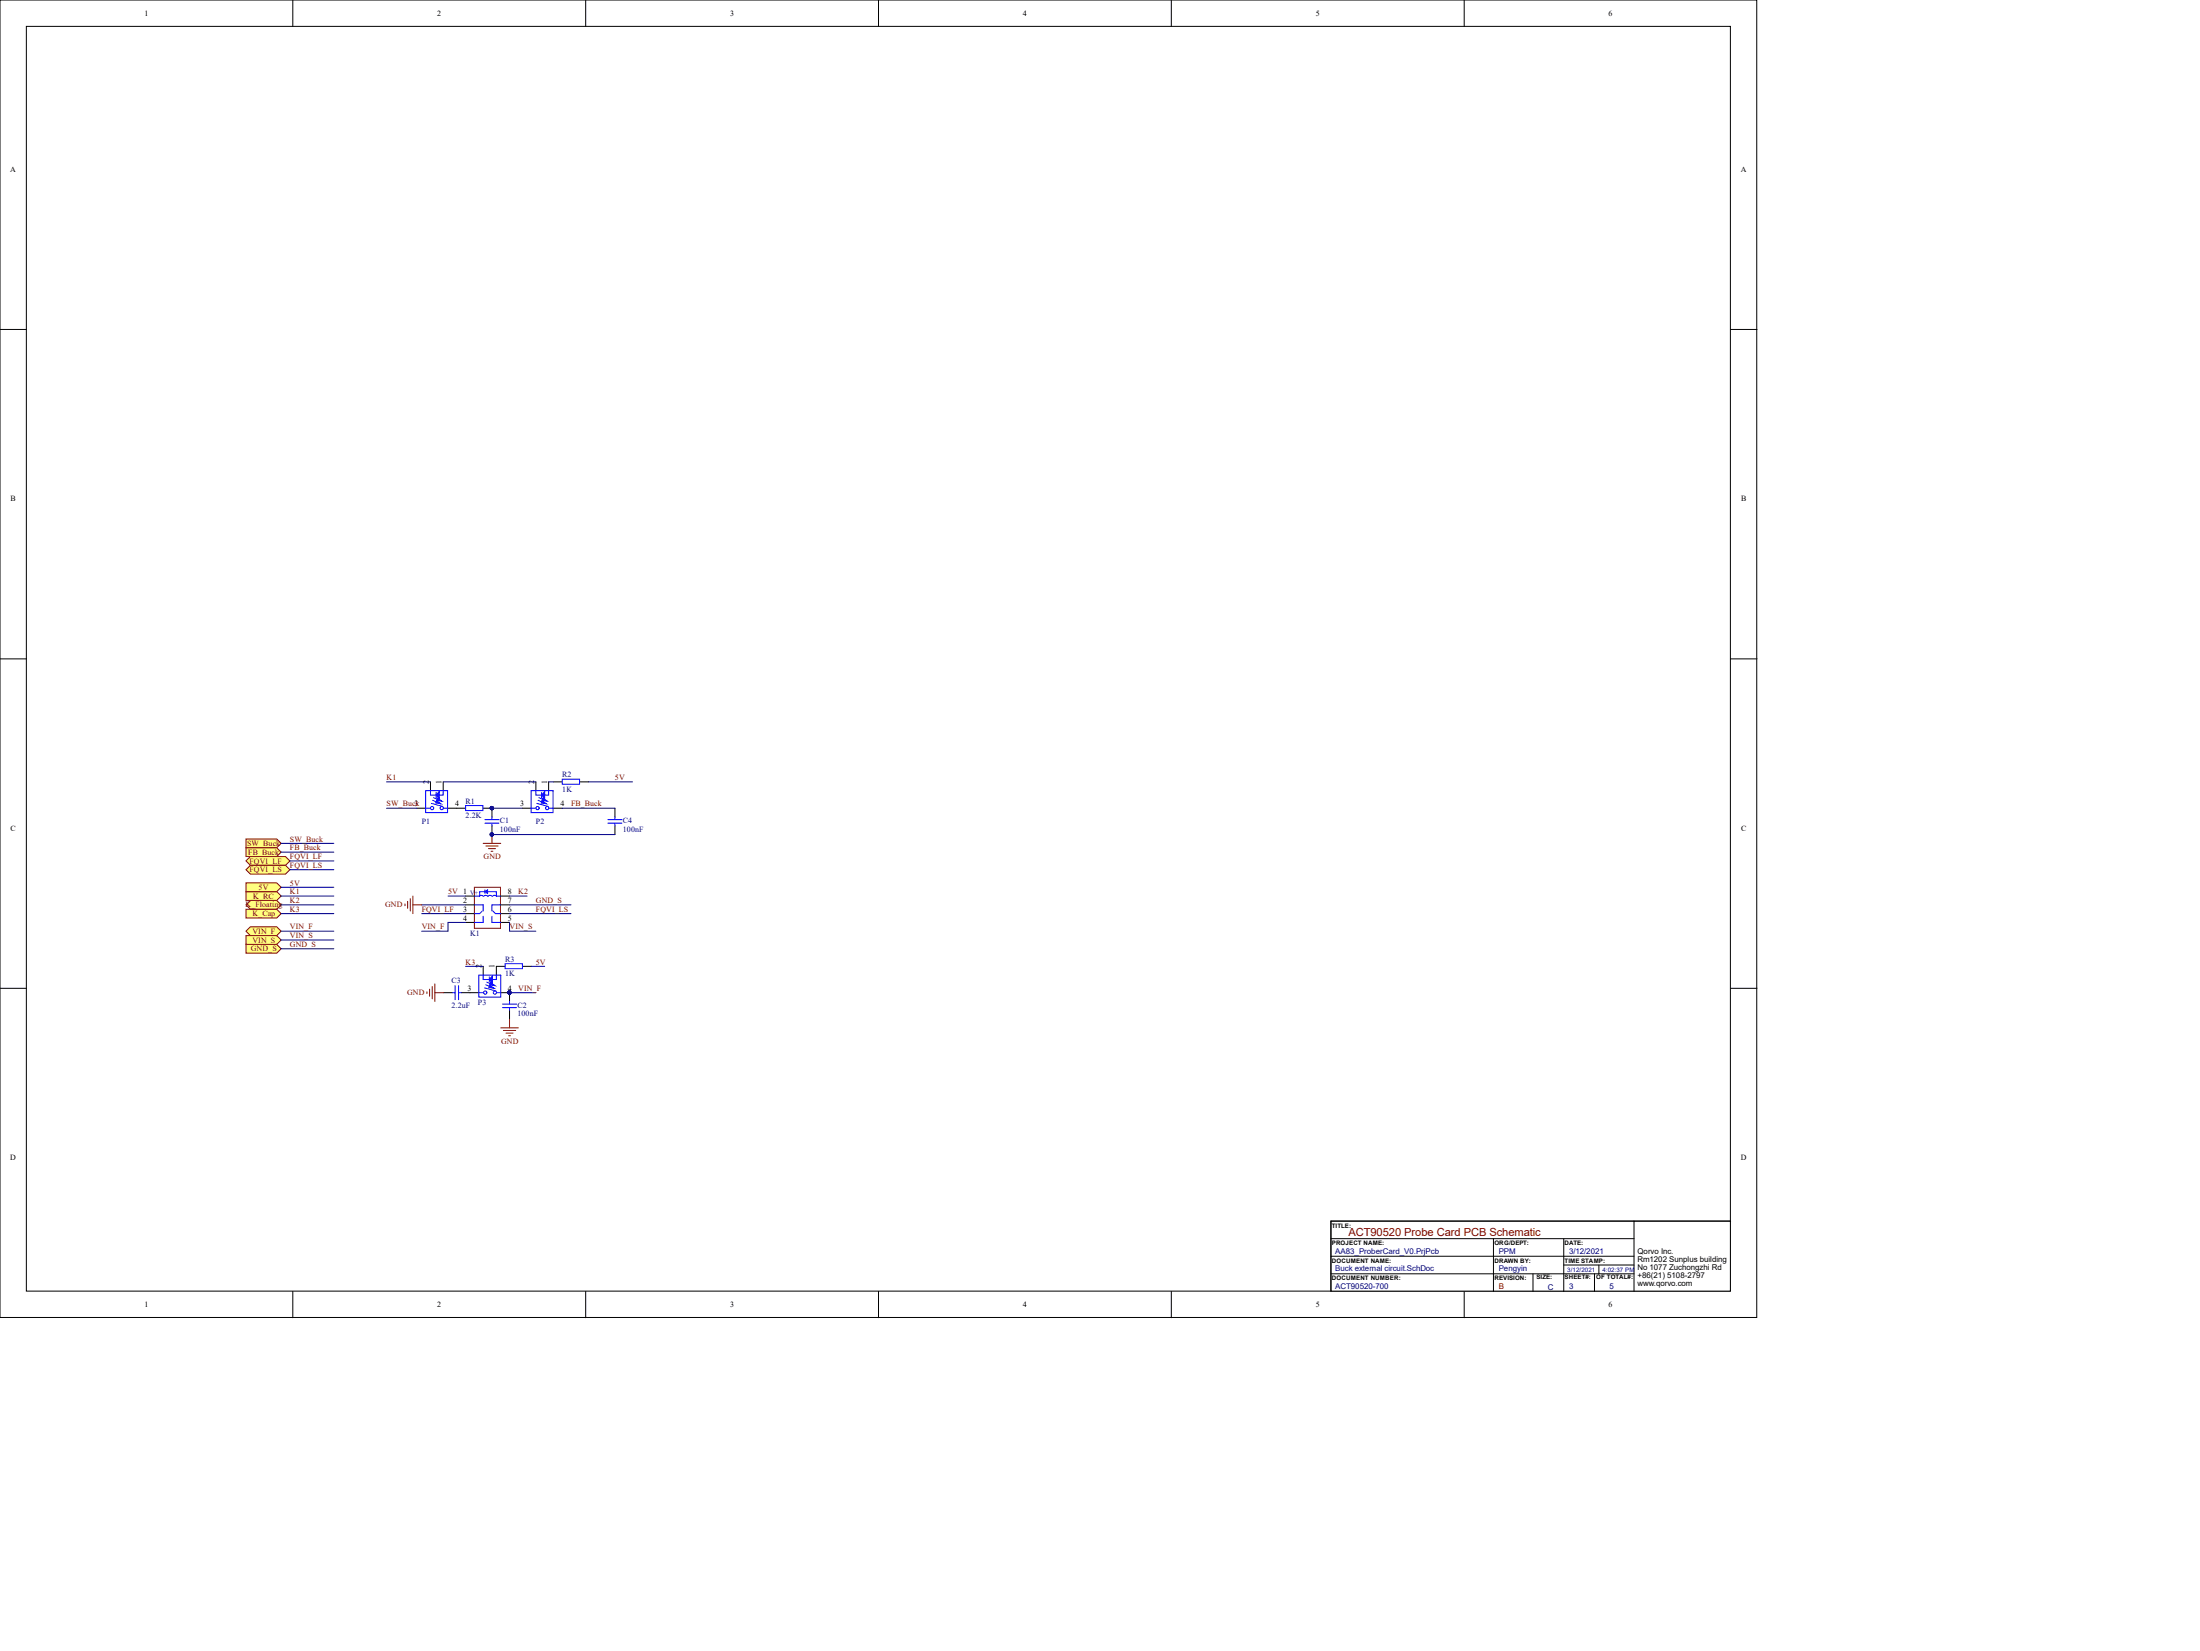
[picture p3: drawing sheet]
<svg xmlns="http://www.w3.org/2000/svg" width="635mm" height="476mm" viewBox="0 0 635 476" stroke-linecap="round" stroke-linejoin="round" font-family="sans-serif">
<g fill="#fff" stroke="#000" stroke-width=".29">
<path d="M0 0h506.8v380h-506.8z"/>
<path d="M7.6 7.6h491.6v364.8h-491.6z"/>
</g>
<g fill="none" stroke="#000" stroke-width=".29">
<path d="M84.5 0v7.6M169 0v7.6M253.4 0v7.6M337.9 0v7.6M422.4 0v7.6M0 95h7.6M499.3 95h7.6M0 190.1h7.6M499.3 190.1h7.6M0 285.1h7.6M499.3 285.1h7.6M84.5 372.5v7.6"/>
<path d="M169 372.5v7.6M253.4 372.5v7.6M337.9 372.5v7.6M422.4 372.5v7.6"/>
</g>
<path d="M383.9 352.2h115.3v20.2h-115.3z" fill="#fff" stroke="#000" stroke-width=".29"/>
<g fill="none" stroke="#000" stroke-width=".29">
<path d="M120.3 233.1h2.5M124.2 225.5v2.6M127.9 225.5v2.6M129.2 233.1h5.1M139.4 233.1h2.5v2.6M141.9 238.2v2.5M150.7 233.1h2.5M154.6 225.5v2.6M158.3 225.5v2.6M159.7 233.1h2.5M159.7 225.5h2.5M167.3 225.5h2.5"/>
<path d="M383.9 357.3h87.5M430.8 357.3v15.2M451.1 357.3v15.2M471.4 352.2h-87.5v20.3M499.3 352.2h-27.9v20.3M383.9 362.4h87.5M383.9 367.4h87.5M442.2 367.4v5.1M451.1 364.9h20.3M460 367.4v5.1M461.2 364.9v2.5"/>
</g>
<path d="M139.4 243.3h5.1M140.1 244h3.6M140.9 244.8h2M141.7 245.6h.5M141.9 240.7v2.6" fill="none" stroke="#800000" stroke-width=".29"/>
<g fill="#000080" stroke="#000080" stroke-width=".29">
<circle cx="141.9" cy="240.7" r=".47"/>
<circle cx="141.9" cy="233.1" r=".47"/>
</g>
<g fill="none" stroke="#00f" stroke-width=".29">
<path d="M122.8 228.1h6.3v6.3h-6.3zM122.9 233.1h1.2M124.4 231.7l3.3 .9M124.8 230.9l1.8 .7M125.1 230.1l1.7 .8M125.8 228.6v1.5M127.9 228.1v1.2h-3.7v-1.1M128.1 233.1h1M134.3 232.4h5v1.4h-5zM139.9 236.4h4M139.9 237.4h4M141.9 235.7v.7"/>
<path d="M141.9 237.4v.8M153.2 228.1h6.3v6.3h-6.3zM153.3 233.1h1.2M154.8 231.7l3.3 .9M155.2 230.9l1.8 .7M155.5 230.1l1.8 .8M156.2 228.6v1.5M158.3 228.1v1.2h-3.7v-1.1M158.5 233.1h1M162.2 224.8h5v1.4h-5z"/>
<circle cx="124.6" cy="233.1" r=".47"/>
<circle cx="127.4" cy="233.1" r=".47"/>
<circle cx="155.1" cy="233.1" r=".47"/>
<circle cx="157.8" cy="233.1" r=".47"/>
</g>
<g fill="#00f" stroke="#00f" stroke-width=".29">
<path d="M126.7 228.3v2.1l-.9-1.1z"/>
<path d="M126.2 230.2l1.3 .9-1.5-.2z"/>
<path d="M126 231l1.2 .9-1.5-.3z"/>
<path d="M157.1 228.3v2.1l-.9-1.1z"/>
<path d="M156.6 230.2l1.3 .9-1.5-.2z"/>
<path d="M156.4 231l1.2 .9-1.5-.3z"/>
</g>
<path d="M141.9 233.1h8.8M158.3 225.5h1.4" fill="none" stroke="#000080" stroke-width=".29"/>
<g fill="#ffff80" stroke="#800000" stroke-width=".29">
<path d="M71 257.2h8.8l1.3 1.3-1.3 1.2h-8.8z" fill-rule="evenodd"/>
<path d="M71 242h8.8l1.3 1.3-1.3 1.2h-8.8z" fill-rule="evenodd"/>
<path d="M71 244.5h8.8l1.3 1.3-1.3 1.3h-8.8z" fill-rule="evenodd"/>
</g>
<path d="M111.5 233.1h8.8M111.5 225.5h12.7M127.9 225.5h26.7" fill="none" stroke="#000080" stroke-width=".29"/>
<g fill="#ffff80" stroke="#800000" stroke-width=".29">
<path d="M71 248.3l1.2-1.2h10.2l1.2 1.2-1.2 1.3h-10.2z" fill-rule="evenodd"/>
<path d="M71 250.9l1.2-1.3h10.2l1.2 1.3-1.2 1.2h-10.2z" fill-rule="evenodd"/>
<path d="M71 261l1.2-1.3h7.6l1.3 1.3-1.3 1.3h-7.6z" fill-rule="evenodd"/>
</g>
<path d="M169.8 225.5h12.7" fill="none" stroke="#000080" stroke-width=".29"/>
<path d="M136.9 255.9h7.5v11.9h-7.5z" fill="#fff" stroke="#800000" stroke-width=".29"/>
<g fill="none" stroke="#000" stroke-width=".29">
<path d="M134.3 258.5h2.6M144.5 258.5h2.5M134.3 261h2.6M134.3 263.5h2.6M134.3 266.1h2.6M139.4 278.8v2.5M144.5 261h2.5M144.5 263.5h2.5M144.5 266.1h2.5M145.7 278.8h-2.5v2.5M150.8 278.8h2.5M128 286.4h2.5"/>
<path d="M133 286.4h5.1M144.5 286.4h2.5v2.5M147 291.4v2.6"/>
</g>
<g fill="none" stroke="#00f" stroke-width=".29">
<path d="M139.4 258.6l-.4-.3-.7 .3M139.9 256.7v1M139.9 257.2h-1.5v1.3h-1.5M140.7 257.2h2.5v1.3h1.3M140.7 258.6l-.5-.3-.7 .3M141.9 258.6l-.4-.3-.7 .3M143.2 258.6l-.4-.3-.7 .3M136.9 261h2.5v1.8M139.1 262.8l-.7 .7h-1.5M139.4 264.3v1.8h-2.5M141.9 264.3v1.8h2.6M142.2 262.8l.7 .7h1.6"/>
<path d="M144.5 261h-2.6v1.8M145.7 278h5v1.4h-5zM130.5 286.4h.8M131.3 284.3v4.1M132.3 286.4h.7M132.3 284.3v4.1M138.1 281.3h6.4v6.3h-6.4zM138.2 286.4h1.2M139.8 285l3.3 .8M140.1 284.1l1.8 .7M140.4 283.3l1.8 .8M141.2 281.8v1.5"/>
<path d="M143.2 281.3v1.3h-3.8v-1.2M143.4 286.4h1.1M145 289.7h4M145 290.7h4M147 288.9v.8M147 290.7v.7"/>
<circle cx="140" cy="286.3" r=".47"/>
<circle cx="142.8" cy="286.3" r=".47"/>
</g>
<g fill="#00f" stroke="#00f" stroke-width=".29">
<path d="M139.9 257.2l.8-.5v1z"/>
<path d="M142 281.5v2.1l-.8-1z"/>
<path d="M141.5 283.4l1.3 .9-1.5-.2z"/>
<path d="M141.3 284.2l1.3 .9-1.6-.3z"/>
</g>
<path d="M121.6 261h12.7M134.3 266.1h-5.1v2.5h-7.6M147 266.1v2.5h7.6M147 261h17.7M153.3 278.8h3.8M147 286.4h7.6" fill="none" stroke="#000080" stroke-width=".29"/>
<g fill="none" stroke="#800000" stroke-width=".29">
<path d="M118.4 259.2v3.6M119.1 258.5v5M116.8 260.8v.5M117.6 260v2M119.1 261h2.5M123.2 286.1v.5M123.9 285.3v2.1M124.7 284.6v3.5M125.4 283.8v5.1M125.4 286.4h2.6M144.5 296.5h5M145.2 297.3h3.6"/>
<path d="M146 298h2M146.7 298.8h.5M147 294v2.5"/>
</g>
<circle cx="146.9" cy="286.3" r=".47" fill="#000080" stroke="#000080" stroke-width=".29"/>
<path d="M71 262.3h8.8l1.3 1.2-1.3 1.3h-8.8z" fill-rule="evenodd" fill="#ffff80" stroke="#800000" stroke-width=".29"/>
<path d="M81.1 243.3h15.2M81.1 245.8h15.2M81.1 258.5h15.2M83.6 248.3h12.7M83.6 250.9h12.7M81.1 263.5h15.2M81.1 261h15.2M121.6 263.5h12.7M134.3 278.8h5.1M147 263.5h17.7" fill="none" stroke="#000080" stroke-width=".29"/>
<g fill="#ffff80" stroke="#800000" stroke-width=".29">
<path d="M71 268.6l1.2-1.2h7.6l1.3 1.2-1.3 1.3h-7.6z" fill-rule="evenodd"/>
<path d="M71 269.9h8.8l1.3 1.3-1.3 1.2h-8.8z" fill-rule="evenodd"/>
</g>
<path d="M81.1 268.6h15.2M81.1 271.2h15.2" fill="none" stroke="#000080" stroke-width=".29"/>
<path d="M71 272.4h8.8l1.3 1.3-1.3 1.3h-8.8z" fill-rule="evenodd" fill="#ffff80" stroke="#800000" stroke-width=".29"/>
<path d="M129.2 258.5h5.1M147 258.5h5.1M81.1 273.7h15.2" fill="none" stroke="#000080" stroke-width=".29"/>
<path d="M71 254.7h8.8l1.3 1.2-1.3 1.3h-8.8z" fill-rule="evenodd" fill="#ffff80" stroke="#800000" stroke-width=".29"/>
<path d="M162.2 233.1h15.2M81.1 255.9h15.2M141.9 240.7h35.5" fill="none" stroke="#000080" stroke-width=".29"/>
<path d="M177.4 233.1v2.6M177.4 238.2v2.5" fill="none" stroke="#000" stroke-width=".29"/>
<path d="M175.4 236.4h4M175.4 237.4h4M177.4 235.7v.7M177.4 237.4v.8" fill="none" stroke="#00f" stroke-width=".29"/>
<circle cx="141.9" cy="240.7" r=".47" fill="#000080" stroke="#000080" stroke-width=".29"/>
<text font-size="3.2" fill="#800000" x="389" y="356.6">ACT90520 Probe Card PCB Schematic</text>
<g font-size="2.3">
<text x="41.6" y="4.6">1</text>
<text x="126.1" y="4.6">2</text>
<text x="210.6" y="4.6">3</text>
<text x="295.1" y="4.6">4</text>
<text x="379.6" y="4.6">5</text>
<text x="464" y="4.6">6</text>
<text x="3" y="49.6">A</text>
<text x="502.2" y="49.6">A</text>
<text x="3" y="144.6">B</text>
<text x="502.3" y="144.6">B</text>
<text x="123.7" y="226" transform="rotate(-90 123.7 226)">2</text>
<text x="127.4" y="226" transform="rotate(-90 127.4 226)">1</text>
<text x="154.1" y="226" transform="rotate(-90 154.1 226)">2</text>
<text x="157.8" y="226" transform="rotate(-90 157.8 226)">1</text>
<text x="119.6" y="232.6">3</text>
<text x="131.3" y="232.6">4</text>
<text x="150" y="232.6">3</text>
<text x="161.7" y="232.6">4</text>
<text x="3" y="239.6">C</text>
<text x="502.3" y="239.6">C</text>
<text x="146.5" y="258">8</text>
<text x="133.6" y="260.5">2</text>
<text x="133.6" y="263">3</text>
<text x="146.5" y="260.5">7</text>
<text x="146.5" y="263">6</text>
<text x="133.6" y="265.6">4</text>
<text x="146.5" y="265.6">5</text>
<text x="138.9" y="279.3" transform="rotate(-90 138.9 279.3)">2</text>
<text x="142.7" y="279.3" transform="rotate(-90 142.7 279.3)">1</text>
<text x="134.9" y="285.8">3</text>
<text x="146.5" y="285.8">4</text>
<text x="3" y="334.7">D</text>
<text x="502.2" y="334.7">D</text>
<text x="472.4" y="361.9">Qorvo Inc.</text>
<text x="472.4" y="364.2">Rm1202 Sunplus building</text>
<text x="472.4" y="368.7">+86(21) 5108-2797</text>
<text x="472.4" y="366.4">No 1077 Zuchongzhi Rd</text>
<text x="472.4" y="371">www.qorvo.com</text>
<text x="41.6" y="377.1">1</text>
<text x="126.1" y="377.1">2</text>
<text x="210.6" y="377.1">3</text>
<text x="295.1" y="377.1">4</text>
<text x="379.6" y="377.1">5</text>
<text x="464" y="377.1">6</text>
</g>
<g font-size="2.3" fill="#800000">
<text x="111.5" y="225">K1</text>
<text x="177.4" y="225">5V</text>
<text x="111.5" y="232.6">SW_Buck</text>
<text x="164.7" y="232.6">FB_Buck</text>
<text x="71.3" y="244">SW_Buck</text>
<text x="83.6" y="242.8">SW_Buck</text>
<text x="83.6" y="245.3">FB_Buck</text>
<text x="71.6" y="246.6">FB_Buck</text>
<text x="72" y="249.1">FQVI_LF</text>
<text x="72" y="251.6">FQVI_LS</text>
<text x="83.6" y="250.4">FQVI_LS</text>
<text x="83.6" y="247.8">FQVI_LF</text>
<text x="139.5" y="247.8">GND</text>
<text x="74.6" y="256.7">5V</text>
<text x="83.6" y="258">K1</text>
<text x="83.6" y="255.4">5V</text>
<text x="129.2" y="258">5V 1</text>
<text x="149.5" y="258">K2</text>
<text x="70.8" y="261.8">K_Floating</text>
<text x="73.1" y="259.2">K_RC</text>
<text x="83.6" y="263">K3</text>
<text x="83.6" y="260.5">K2</text>
<text x="111.1" y="261.8">GND</text>
<text x="121.6" y="263">FQVI_LF</text>
<text x="154.6" y="260.5">GND_S</text>
<text x="154.6" y="263">FQVI_LS</text>
<text x="72.8" y="264.3">K_Cap</text>
<text x="72.8" y="269.4">VIN_F</text>
<text x="83.6" y="268.1">VIN_F</text>
<text x="121.6" y="268.1">VIN_F</text>
<text x="147" y="268.1">VIN_S</text>
<text x="72.3" y="274.4">GND_S</text>
<text x="72.8" y="271.9">VIN_S</text>
<text x="83.6" y="270.6">VIN_S</text>
<text x="83.6" y="273.2">GND_S</text>
<text x="134.3" y="278.2">K3</text>
<text x="154.6" y="278.2">5V</text>
<text x="117.4" y="287.1">GND</text>
<text x="149.5" y="285.8">VIN_F</text>
<text x="144.5" y="301.1">GND</text>
<text x="432.3" y="371.8">B</text>
</g>
<g font-size="2.3" fill="#000080">
<text x="162.2" y="224.3">R2</text>
<text x="134.3" y="231.9">R1</text>
<text x="162.2" y="228.3">1K</text>
<text x="121.6" y="237.7">P1</text>
<text x="134.3" y="235.9">2.2K</text>
<text x="144.2" y="240">100nF</text>
<text x="144.2" y="237.4">C1</text>
<text x="154.6" y="237.7">P2</text>
<text x="179.7" y="240">100nF</text>
<text x="179.7" y="237.4">C4</text>
<text x="135.6" y="269.9">K1</text>
<text x="145.7" y="281.5">1K</text>
<text x="145.7" y="277.5">R3</text>
<text x="130.3" y="283.6">C3</text>
<text x="130.3" y="290.7">2.2uF</text>
<text x="137.9" y="289.9">P3</text>
<text x="149.3" y="293.2">100nF</text>
<text x="149.3" y="290.7">C2</text>
<text x="385.2" y="361.6">AA83_ProberCard_V0.PrjPcb</text>
<text x="432.3" y="361.6">PPM</text>
<text x="452.6" y="361.6">3/12/2021</text>
<text x="385.2" y="366.7">Buck external circuit.SchDoc</text>
<text x="385.2" y="371.8">ACT90520-700</text>
<text x="432.3" y="366.7">Pengyin</text>
<text x="452.6" y="371.8">3</text>
<text x="464.3" y="371.8">5</text>
<text x="446.5" y="372">C</text>
</g>
<text font-size="1.9" fill="#000080" x="135.6" y="258.1">V+</text>
<g font-size="1.8">
<text x="384.2" y="354.1">TITLE:</text>
<text x="384.2" y="359.2">PROJECT NAME:</text>
<text x="431.1" y="359.2">ORG/DEPT:</text>
<text x="451.4" y="359.2">DATE:</text>
<text x="384.2" y="364.2">DOCUMENT NAME:</text>
<text x="431.1" y="364.2">DRAWN BY:</text>
<text x="451.4" y="364.2">TIME STAMP:</text>
<text x="384.2" y="369.3">DOCUMENT NUMBER:</text>
<text x="431.1" y="369.3">REVISION:</text>
<text x="443.2" y="369.1">SIZE:</text>
<text x="451.4" y="369.1">SHEET#:</text>
<text x="460.5" y="369.1">OF TOTAL#:</text>
</g>
<g font-size="1.8" fill="#000080">
<text x="452.1" y="367">3/12/2021</text>
<text x="462.3" y="367">4:02:37 PM</text>
</g>
</svg>
